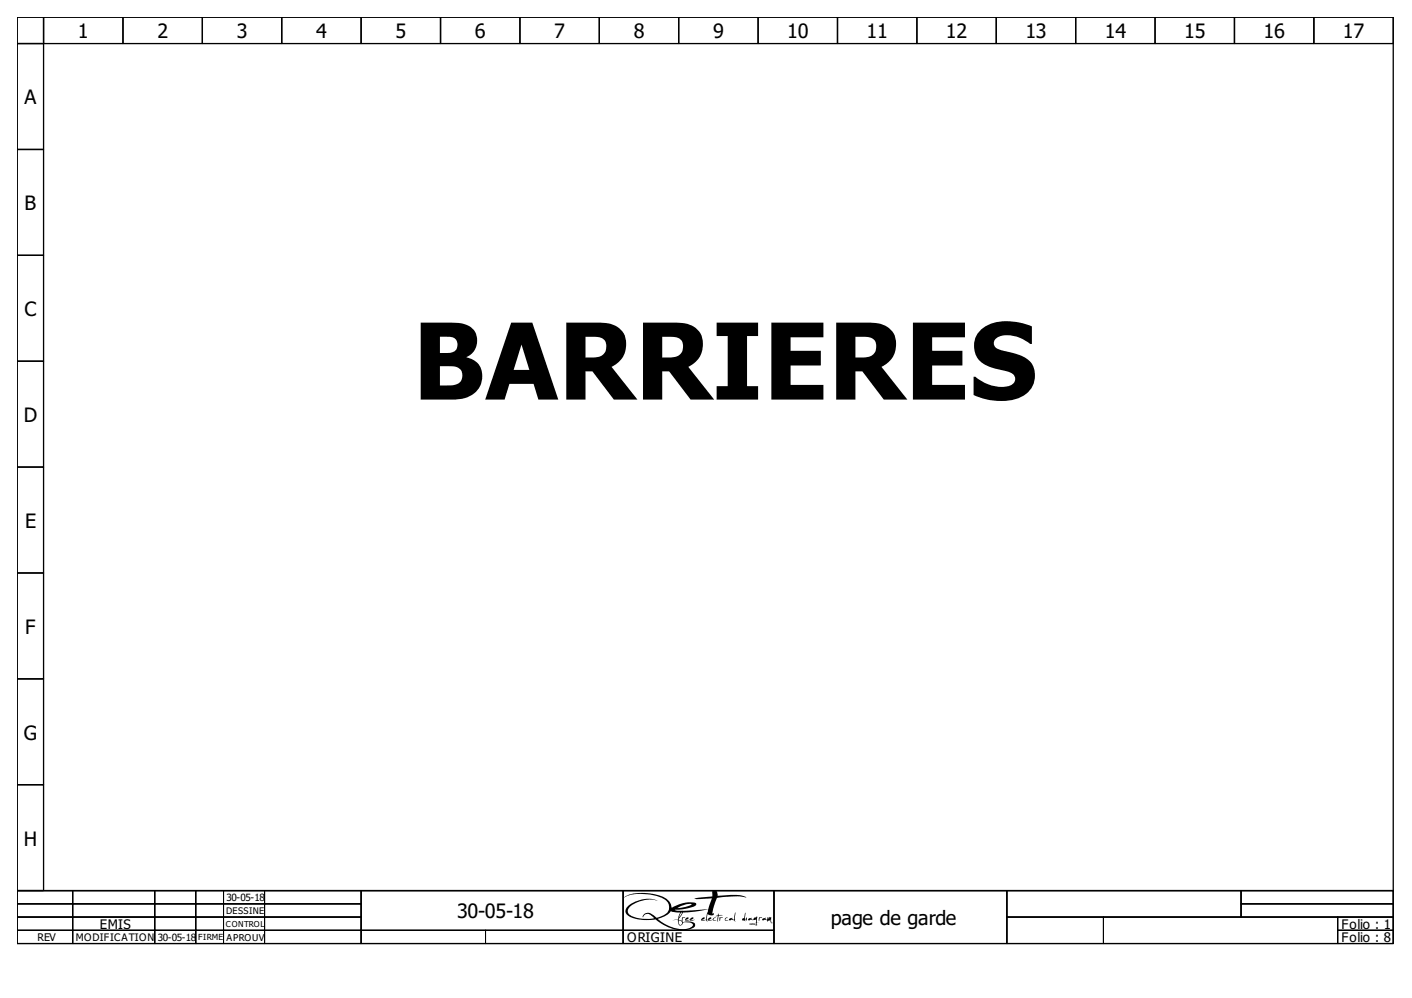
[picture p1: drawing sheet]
<svg xmlns="http://www.w3.org/2000/svg" width="297mm" height="210mm" viewBox="0 0 297 210" stroke-linecap="round" stroke-linejoin="round" font-family="sans-serif">
<g fill="none" stroke="#000" stroke-width=".28">
<path d="M3.6 3.6h289.5v183.7h-289.5zM3.6 3.6h5.6v5.6h-5.6zM3.6 9.2h5.6v22.2h-5.6zM9.2 3.6h16.7v5.6h-16.7zM25.9 3.6h16.7v5.6h-16.7zM42.6 3.6h16.7v5.6h-16.7zM59.3 3.6h16.7v5.6h-16.7zM76 3.6h16.7v5.6h-16.7zM92.7 3.6h16.7v5.6h-16.7zM109.4 3.6h16.7v5.6h-16.7zM126.1 3.6h16.7v5.6h-16.7zM142.8 3.6h16.7v5.6h-16.7z"/>
<path d="M159.5 3.6h16.7v5.6h-16.7zM176.2 3.6h16.7v5.6h-16.7zM192.9 3.6h16.7v5.6h-16.7zM209.6 3.6h16.7v5.6h-16.7zM226.3 3.6h16.7v5.6h-16.7zM243 3.6h16.7v5.6h-16.7zM259.7 3.6h16.7v5.6h-16.7zM276.4 3.6h16.7v5.6h-16.7zM3.6 31.4h5.6v22.3h-5.6zM3.6 53.7h5.6v22.3h-5.6zM3.6 76h5.6v22.2h-5.6zM3.6 98.2h5.6v22.3h-5.6z"/>
<path d="M3.6 120.5h5.6v22.3h-5.6zM3.6 142.8h5.6v22.2h-5.6zM3.6 165h5.6v22.3h-5.6zM3.6 187.3h289.5v11.1h-289.5z"/>
</g>
<g fill="none" stroke="#000" stroke-width=".21">
<path d="M3.6 187.3h11.7v2.8h-11.7zM3.6 190.1h11.7v2.8h-11.7zM3.6 192.9h11.7v2.8h-11.7zM3.6 195.7h11.7v2.7h-11.7zM15.3 187.3h17.2v2.8h-17.2zM15.3 190.1h17.2v2.8h-17.2zM15.3 192.9h17.2v2.8h-17.2zM15.3 195.7h17.2v2.7h-17.2zM32.5 187.3h8.7v2.8h-8.7zM32.5 190.1h8.7v2.8h-8.7zM32.5 192.9h8.7v2.8h-8.7zM32.5 195.7h8.7v2.7h-8.7z"/>
<path d="M41.2 187.3h5.8v2.8h-5.8zM41.2 190.1h5.8v2.8h-5.8zM41.2 192.9h5.8v2.8h-5.8zM41.2 195.7h5.8v2.7h-5.8zM47 187.3h8.7v2.8h-8.7zM47 190.1h8.7v2.8h-8.7zM47 192.9h8.7v2.8h-8.7zM47 195.7h8.7v2.7h-8.7zM55.7 187.3h20.3v2.8h-20.3zM55.7 190.1h20.3v2.8h-20.3zM55.7 192.9h20.3v2.8h-20.3zM55.7 195.7h20.3v2.7h-20.3z"/>
<path d="M76 187.3h55.1v8.4h-55.1zM76 195.7h26.1v2.7h-26.1zM102.1 195.7h29v2.7h-29zM131.1 187.3h31.7v8.4h-31.7zM131.1 195.7h31.7v2.7h-31.7zM162.8 187.3h49v11.1h-49zM211.8 187.3h49.3v5.6h-49.3zM211.8 192.9h20.3v5.5h-20.3zM232.1 192.9h49.3v5.5h-49.3zM261.1 187.3h32v2.8h-32zM261.1 190.1h32v2.8h-32zM281.4 192.9h11.7v2.8h-11.7z"/>
<path d="M281.4 195.7h11.7v2.7h-11.7z"/>
</g>
<g fill="#000">
<path d="M144.4 193.1l.4-.1 .1 .1-.7 .4a.72 .72 0 0 0 1.1-.3l.4-.3 .2 .2-.1 .1-.5 .3 .9-.1-.7 .2-.4-.1-.9 .1-.1-.2zM149 193.2l.5-.3 .2 .2-.7 .4a.97 .97 0 0 0 1.2-.5l.4 .1h-.3l-.2 .4h.7a.66 .66 0 0 1-.9 0l-.9 .1-.1-.1zM150.5 192.7l.5-.2 .1-.4 .1 .4 .5-.1 .3 .2a.69 .69 0 0 0-.8 .1 .69 .69 0 0 0-.2 .8v.3v-1.1zM151.5 192.9v.1h.6a.58 .58 0 0 0-.6 .7l-.2-.4zM152.6 193.1h.5a.37 .37 0 0 0-.5 .4h.7l-.8 .1zM154.6 191.9v1.3l.1 .2-.1 .1 .2 .3h-.2a1.03 1.03 0 0 0-1.2-.2v-.3l.6-.3 .1 .3 .3 .1zM156.8 192l-.1 1.3 .4-.3v.6l-.2-.3-.1 .5-.6-.2-.1-.2 .5-.4zM159.7 192.9l.6 .1a.59 .59 0 0 0-.6 .7zM160.4 193.3l.6-.3 .1 .3 .2 .1 .2-.5 .1 .5 .2-.5 .1 .3 .3-.4a1.18 1.18 0 0 0 .3 1.3l.2-.1-.5 .1-.2-.7-.2 .3-.1-.1-.2 .2a.83 .83 0 0 0-1.1-.2z"/>
<path d="M131.1 188.9l.2-.1a9.1 9.1 0 0 1 6-.5 4.4 4.4 0 0 1 3.4 1.9 1.98 1.98 0 0 1-1.6 2.5l-1 .3a2.07 2.07 0 0 0-2.4-.9l-.4 .4-.1 .4a1.2 1.2 0 0 1 1-.7 1.2 1.2 0 0 1 1.1 .6l.3 .4a8.1 8.1 0 0 1-5.1-.7 1.14 1.14 0 0 1 .2-2 6.4 6.4 0 0 1 5.6-1 5.8 5.8 0 0 0-6.6 1.7 1.62 1.62 0 0 0 1.5 1.9 14.9 14.9 0 0 0 4.8 .4 7.4 7.4 0 0 0 7.9 1.6 .68 .68 0 0 0 .3-.8 .68 .68 0 0 0-.8-.4l-1.7 .1a.59 .59 0 0 1-.1-.7 .59 .59 0 0 1 .5-.3l-.6-.1-.1 .8-.6-.3 .9-1.5 2.8-.2 2.5-.5-.1 .7a1.28 1.28 0 0 0-.3 1.2l-.1 .3-.8 .1 .6-.4-.4-.1-.4 .6 1-.1 .2 .3h.2a1.53 1.53 0 0 1 0-1.7 .78 .78 0 0 0 1.3 .1v-.1l-.3 .1v-.4l.8-2.6a.51 .51 0 0 1 .6-.4 16.1 16.1 0 0 1 5.7-.1 5.3 5.3 0 0 0-3.3-.5l-2.7 .2-.1-.4a.58 .58 0 0 0-.6-.7 .58 .58 0 0 0-.4 .9v.3l-3.9 .5 .8 .1 2.9-.1-.7 2.2-5 .4-1.5-.1-.5-.2 1.8-.1a4.9 4.9 0 0 0 2.7-.9l-.1-.3a6.5 6.5 0 0 0-5.1 .9 3 3 0 0 0-2.8-2.6 10.9 10.9 0 0 0-6.8 .1zM142.5 191a4.1 4.1 0 0 1 3-.8 6.2 6.2 0 0 1-3 .8zM138.4 193.3a5.8 5.8 0 0 0 2.8-1.6l1.9 .2-.5 1.5-1.1 .2 1.1-.1v.5a.58 .58 0 0 0 .5 .7l.6-.5a1.88 1.88 0 0 1 2.1 .2 1.33 1.33 0 0 1-1.5 1 8.2 8.2 0 0 1-5.9-2.1zM143.3 192l.2-.1-.6 1zM142.8 193.6a.59 .59 0 0 1 .7 .6l-.5 .3-.2-.4z"/>
<path d="M157.4 193.3v.3h.2l.4-.2 .3 .1 .8-.1v.7l-1.5 .2 1.6 .4v-.6l.5-.1h-.5l.1-1.1-.1-.1-.1 .1a.61 .61 0 0 0-.7 .5h-.3l-.1-.4zM158.2 194.4l.9-.2v.3z"/>
</g>
<text font-size="22.3" x="86.8" y="84">BARRIERES</text>
<g font-size="4.2">
<text x="16.4" y="8.1">1</text>
<text x="33.1" y="8.1">2</text>
<text x="49.8" y="8.1">3</text>
<text x="66.5" y="8.1">4</text>
<text x="83.2" y="8.1">5</text>
<text x="99.9" y="8.1">6</text>
<text x="116.6" y="8.1">7</text>
<text x="133.3" y="8.1">8</text>
<text x="150" y="8.1">9</text>
<text x="165.6" y="8.1">10</text>
<text x="182.3" y="8.1">11</text>
<text x="199" y="8.1">12</text>
<text x="215.7" y="8.1">13</text>
<text x="232.4" y="8.1">14</text>
<text x="249.1" y="8.1">15</text>
<text x="265.8" y="8.1">16</text>
<text x="282.5" y="8.1">17</text>
<text x="5.1" y="22">A</text>
<text x="5.1" y="44.2">B</text>
<text x="5.1" y="66.5">C</text>
<text x="5" y="88.8">D</text>
<text x="5.3" y="111">E</text>
<text x="5.3" y="133.3">F</text>
<text x="5" y="155.6">G</text>
<text x="5" y="177.9">H</text>
<text x="96.2" y="193.2">30-05-18</text>
<text x="174.8" y="194.6">page de garde</text>
</g>
<g font-size="2.8">
<text x="21" y="195.4">EMIS</text>
<text x="282.2" y="195.4">Folio : 1</text>
<text x="131.9" y="198.2">ORIGINE</text>
<text x="282.2" y="198.2">Folio : 8</text>
</g>
<g font-size="2.2">
<text x="7.9" y="197.9">REV</text>
<text x="15.9" y="197.9">MODIFICATION</text>
</g>
<g font-size="2.1">
<text x="47.7" y="189.5">30-05-18</text>
<text x="33.2" y="197.9">30-05-18</text>
</g>
<text font-size="2" x="47.6" y="197.9">APROUV</text>
<text font-size="1.9" x="47.6" y="192.3">DESSINE</text>
<text font-size="1.8" x="41.7" y="197.8">FIRME</text>
<text font-size="1.7" x="47.5" y="195">CONTROL</text>
</svg>
